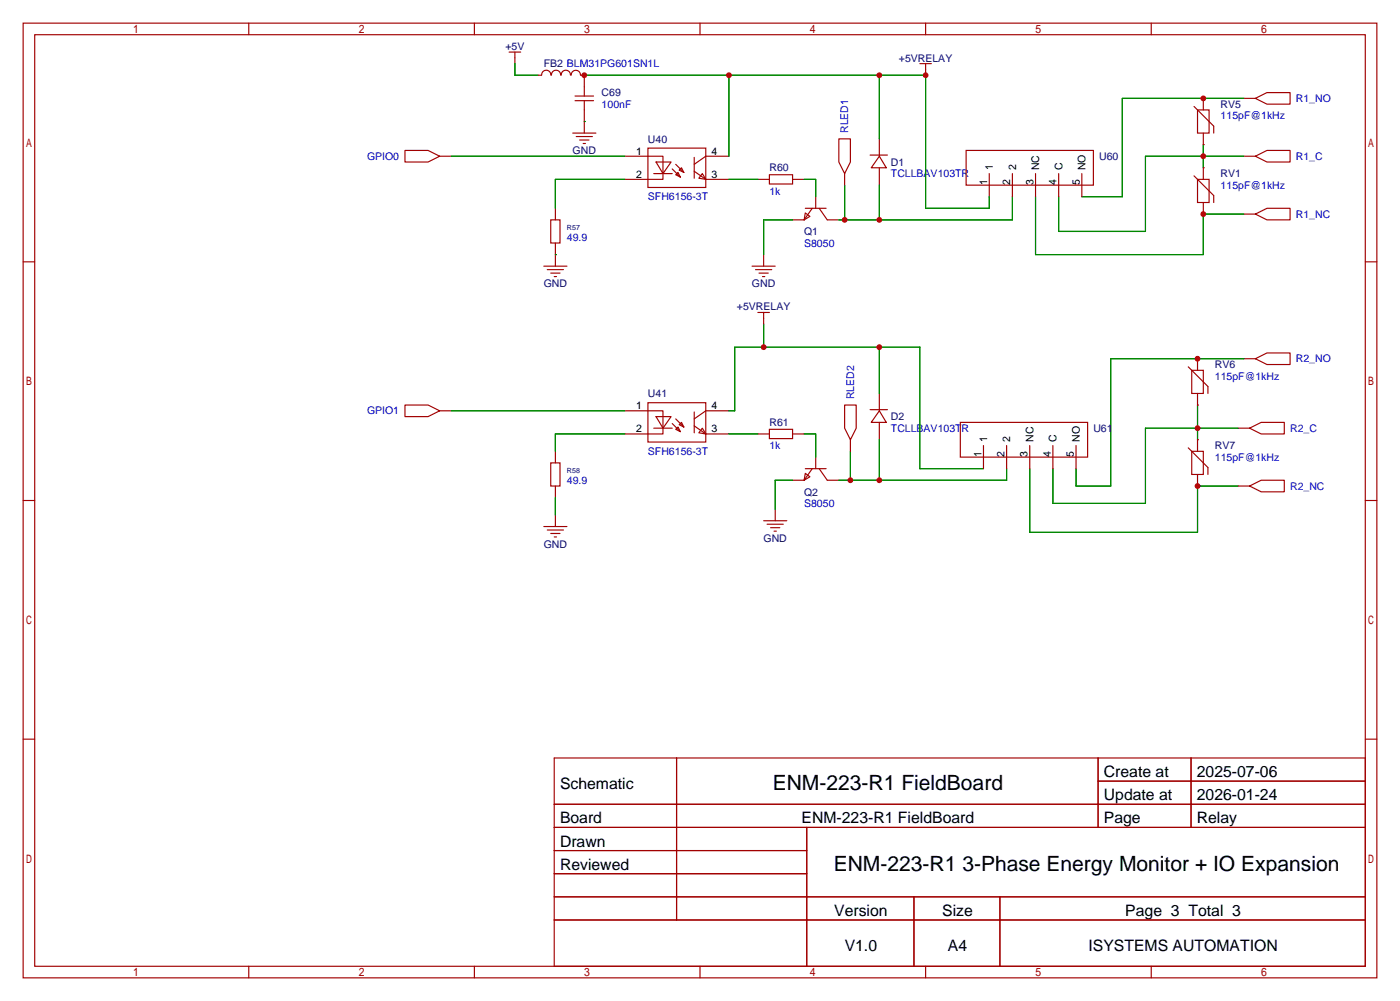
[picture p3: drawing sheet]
<svg xmlns="http://www.w3.org/2000/svg" width="307mm" height="220mm" viewBox="0 0 307 220" stroke-linecap="round" stroke-linejoin="round" font-family="sans-serif">
<g fill="none" stroke="#a10000" stroke-width=".25">
<path d="M5.1 5.1h297.2v209.5h-297.2zM7.6 7.6h292.1v204.5h-292.1zM54.6 5.1v2.5M104.1 5.1v2.5M111.8 11.4h2.5M113 11.4v2.6M118.1 16.5h.8M118.9 16.5a1.01 1.01 0 0 1 1-1.1 1.01 1.01 0 0 1 1 1.1M121.1 16.5a1.01 1.01 0 0 1 1-1.1 1.01 1.01 0 0 1 1 1.1M123.2 16.5a1.01 1.01 0 0 1 1-1.1 1.01 1.01 0 0 1 1 1.1M125.4 16.5a1.01 1.01 0 0 1 1-1.1 1.01 1.01 0 0 1 1 1.1M127.5 16.5h.8v4.6"/>
<path d="M153.7 5.1v2.5M201.9 14h2.6M203.2 5.1v2.5M203.2 14v2.5M252.7 5.1v2.5M88.9 33h5.1l2.5 1.3-2.5 1.3h-5.1zM96.5 34.3h2.6M125.7 29.2h5.1M126.2 22.1h4.1M126.2 21.1h4.1M126.5 30h3.5M127.3 30.7h2"/>
<path d="M128 31.5h.5M128.3 22.1v7.1M137.2 34.3h8.3v5.1h-8.3M142.2 32.5h12.7v8.6h-12.7zM143.5 38.1h4.1M144 35.6h3.3l-1.8 2.5zM147.6 37.1l1.8 1.8M148.3 38.4l.5-.6 .6 1.1zM148.3 36.1l1.8 1.7M149.6 36.8l.5 1-1-.5zM152.4 37.6l2.5 1.8M152.4 34.5v4.6"/>
<path d="M154.2 38.1l.7 1.3-1.5-.3zM154.9 39.4h5.1M160 34.3h-5.1l-2.5 1.8M166.4 39.4h2.5M168.9 38.4h5.1v2h-5.1zM174 39.4h2.5M184.1 30.5h2.6v5.1l-1.3 2.5-1.3-2.5zM185.4 38.1v2.5M191 34h3.8M193 34.3l1.6 2.5h-3.3zM193 30.5v3.8M193 36.8v3.8"/>
<path d="M212.1 33h27.9v7.6h-27.9zM217.2 38.1v5.1M222.2 38.1v5.1M227.3 38.1v5.1M232.4 38.1v5.1M237.5 38.1v5.1M262.1 23.4l4.3 4.3v1.5M262.1 38.6l4.3 4.3v1.5M262.9 24.1h2.5v5.1h-2.5zM262.9 39.4h2.5v5h-2.5zM264.2 31.8h.1M264.2 21.6h.1"/>
<path d="M264.2 36.8h.1M264.2 21.6v2.5M264.2 29.2v2.6M264.2 36.8v2.6M273 34.3h2.6M273 21.6h2.6M275.6 21.6l2.5-1.3h5.1v2.6h-5.1zM275.6 34.3l2.5-1.3h5.1v2.6h-5.1zM5.1 57.5h2.5M119.4 58.4h5.1M120.1 59.2h3.6M120.9 48.3h2v5h-2z"/>
<path d="M120.9 59.9h2M121.9 45.7v2.6M121.9 53.3v5.1M165.1 58.4h5.1M165.9 59.2h3.5M166.6 59.9h2.1M167.6 55.9v2.5M174 48.3h2.5M176.8 46.7l1 .8-1.3 .8zM176.8 45.7h4.6M178.3 45.7l-1.8 2.6M179.1 43.2v2.5"/>
<path d="M179.8 45.7l1.8 2.6h2.5M264.2 47h.1M264.2 44.4v2.6M273 47h2.6M275.6 47l2.5-1.3h5.1v2.6h-5.1zM299.7 57.5h2.6M121.7 60.7h.5M166.4 68.6h2.5M167.4 60.7h.5M167.6 68.6v2.5M262.9 78.7h.1M262.9 78.7v2.6"/>
<path d="M273 78.7h2.6M275.6 78.7l2.5-1.2h5.1v2.5h-5.1zM88.9 88.9h5.1l2.5 1.3-2.5 1.2h-5.1zM96.5 90.2h2.6M121.9 99.1v2.5M137.2 90.2h8.3v5h-8.3M142.2 88.4h12.7v8.6h-12.7zM143.5 94h4.1M144 91.4h3.3l-1.8 2.6zM147.6 93l1.8 1.7M148.3 94.2l.5-.5 .6 1zM148.3 91.9l1.8 1.8"/>
<path d="M149.6 92.7l.5 1-1-.5zM152.4 90.4v4.6M152.4 93.5l2.5 1.7M154.2 94l.7 1.2-1.5-.2zM154.9 95.2h5.1M160 90.2h-5.1l-2.5 1.7M166.4 95.2h2.5M168.9 94.2h5.1v2.1h-5.1zM174 95.2h2.5M185.4 88.9h2.6v5.1l-1.3 2.5-1.3-2.5zM186.7 96.5v2.6M191 89.9h3.8"/>
<path d="M193 90.2l1.6 2.5h-3.3zM193 86.4v3.8M193 92.7v3.8M210.8 92.7h28v7.6h-28zM215.9 97.8v5.1M221 97.8v5.1M226.1 97.8v5.1M231.1 97.8v5.1M236.2 97.8v5.1M260.9 80.5l4.3 4.3v1.6M260.9 98.3l4.3 4.3v1.5M261.6 81.3h2.6v5.1h-2.6z"/>
<path d="M261.6 99.1h2.6v5h-2.6zM262.9 88.9h.1M262.9 96.5h.1M262.9 86.4v2.5M262.9 96.5v2.6M271.8 94h2.5M274.3 94l2.6-1.3h5v2.5h-5zM5.1 109.9h2.5M119.4 115.6h5.1M120.1 116.3h3.6M120.9 101.6h2v5.1h-2zM120.9 117.1h2"/>
<path d="M121.7 117.9h.5M121.9 106.7v2.5M121.9 113v2.6M167.6 114.3h5.1M168.4 115.1h3.6M169.2 115.8h2M169.9 116.6h.5M170.2 111.8v2.5M174 105.4h2.5M176.8 103.9l1 .7-1.3 .8zM176.8 102.9h4.6M178.3 102.9l-1.8 2.5"/>
<path d="M179.1 100.3v2.6M179.8 102.9l1.8 2.5h2.5M262.9 106.7h.1M262.9 104.1v2.6M271.8 106.7h2.5M274.3 106.7l2.6-1.3h5v2.5h-5zM299.7 109.9h2.6M5.1 162.2h2.5M121.7 166.4h178v45.7h-178zM121.7 176.5h178M148.5 166.4v35.5M241.1 166.4v15.2"/>
<path d="M241.1 171.4h58.6M261.5 166.4v15.2M299.7 162.2h2.6M121.7 181.6h178M121.7 186.7h55.4M121.7 196.8h178M121.7 191.8h55.4M177.1 181.6v30.5M200.6 196.8v15.3M219.5 196.8v15.3M54.6 212.1v2.5M104.1 212.1v2.5"/>
<path d="M121.7 201.9h178M153.7 212.1v2.5M203.2 212.1v2.5M252.7 212.1v2.5"/>
</g>
<g fill="none" stroke="#008700" stroke-width=".25">
<path d="M113 14v2.5h5.1M128.3 16.5h74.9v29.2h14v-2.5M160 16.5v17.8M193 16.5v14M99.1 34.3h38.1M128.3 26.7h.1M137.2 39.4h-15.3v6.3M160 39.4h6.4M176.5 39.4h2.6v3.8M264.2 31.8v5M273 21.6h-26.6v21.6h-8.9M273 34.3h-21.5v16.5h-19.1v-7.6"/>
<path d="M121.9 55.9h.1M174 48.3h-6.4v7.6M185.4 40.6v7.7M193 40.6v7.7M222.2 43.2v5.1h-38.1M227.3 43.2v12.7h36.9v-8.9h8.8M167.6 71.1v5.1M193 76.2v10.2M273 78.7h-29.2v28h-7.6v-3.8M99.1 90.2h38.1M137.2 95.2h-15.3v3.9M160 90.2h1.3v-14h40.6v26.7h14"/>
<path d="M160 95.2h6.4M176.5 95.2h2.6v5.1M186.7 99.1v6.3M193 96.5v8.9M262.9 88.9v7.6M271.8 94h-20.3v16.5h-20.4v-7.6M121.9 109.2v3.8M174 105.4h-3.8v6.4M221 102.9v2.5h-36.9M226.1 102.9v13.9h36.8v-10.1h8.9"/>
</g>
<g fill="#c00">
<circle cx="264.2" cy="21.6" r=".63"/>
<circle cx="264.2" cy="34.3" r=".63"/>
<circle cx="264.2" cy="47" r=".63"/>
<circle cx="262.9" cy="78.7" r=".63"/>
<circle cx="262.9" cy="94" r=".63"/>
<circle cx="262.9" cy="106.7" r=".63"/>
<circle cx="193" cy="48.3" r=".63"/>
<circle cx="185.4" cy="48.3" r=".63"/>
<circle cx="167.6" cy="76.2" r=".63"/>
<circle cx="193" cy="76.2" r=".63"/>
<circle cx="193" cy="105.4" r=".63"/>
<circle cx="186.7" cy="105.4" r=".63"/>
<circle cx="160" cy="16.5" r=".63"/>
<circle cx="193" cy="16.5" r=".63"/>
<circle cx="203.2" cy="16.5" r=".63"/>
<circle cx="128.3" cy="16.5" r=".63"/>
</g>
<g font-size="4.6">
<text x="169.6" y="173.5">ENM-223-R1 FieldBoard</text>
<text x="183" y="191.3">ENM-223-R1 3-Phase Energy Monitor + IO Expansion</text>
</g>
<g font-size="3.5">
<text x="122.9" y="173.1">Schematic</text>
<text x="242.3" y="170.6">Create at</text>
<text x="262.7" y="170.6">2025-07-06</text>
<text x="242.3" y="175.7">Update at</text>
<text x="262.7" y="175.7">2026-01-24</text>
<text x="122.9" y="180.7">Board</text>
<text x="122.9" y="185.8">Drawn</text>
<text x="176" y="180.7">ENM-223-R1 FieldBoard</text>
<text x="242.3" y="180.7">Page</text>
<text x="262.7" y="180.7">Relay</text>
<text x="122.9" y="190.9">Reviewed</text>
<text x="183.1" y="201.1">Version</text>
<text x="206.8" y="201.1">Size</text>
<text x="247" y="201.1">Page 3 Total 3</text>
<text x="185.4" y="208.7">V1.0</text>
<text x="208.1" y="208.7">A4</text>
<text x="239" y="208.7">ISYSTEMS AUTOMATION</text>
</g>
<g font-size="2.3" fill="#000080">
<text x="110.9" y="11">+5V</text>
<text x="119.4" y="14.8">FB2 BLM31PG601SN1L</text>
<text x="197.3" y="13.5">+5VRELAY</text>
<text x="132.1" y="21.1">C69</text>
<text x="268" y="23.7">RV5</text>
<text x="125.7" y="33.8">GND</text>
<text x="142.2" y="31.3">U40</text>
<text x="241.3" y="35.1">U60</text>
<text x="168.9" y="37.6">R60</text>
<text x="195.6" y="36.4">D1</text>
<text x="268" y="38.9">RV1</text>
<text x="176.5" y="51.6">Q1</text>
<text x="119.4" y="63">GND</text>
<text x="165.1" y="63">GND</text>
<text x="161.8" y="68.1">+5VRELAY</text>
<text x="266.7" y="80.8">RV6</text>
<text x="142.2" y="87.2">U41</text>
<text x="168.9" y="93.5">R61</text>
<text x="195.6" y="92.2">D2</text>
<text x="240" y="94.8">U61</text>
<text x="266.7" y="98.6">RV7</text>
<text x="176.5" y="108.8">Q2</text>
<text x="167.6" y="118.9">GND</text>
<text x="119.4" y="120.2">GND</text>
</g>
<g font-size="2.3" fill="#00f">
<text x="132.1" y="23.7">100nF</text>
<text x="284.5" y="22.4">R1_NO</text>
<text x="186.2" y="29.2" transform="rotate(-90 186.2 29.2)">RLED1</text>
<text x="268" y="26.2">115pF@1kHz</text>
<text x="80.6" y="35.1">GPIO0</text>
<text x="284.5" y="35.1">R1_C</text>
<text x="195.6" y="38.9">TCLLBAV103TR</text>
<text x="268" y="41.4">115pF@1kHz</text>
<text x="142.2" y="44">SFH6156-3T</text>
<text x="168.9" y="42.7">1k</text>
<text x="284.5" y="47.8">R1_NC</text>
<text x="124.5" y="52.9">49.9</text>
<text x="176.5" y="54.1">S8050</text>
<text x="266.7" y="83.4">115pF@1kHz</text>
<text x="284.5" y="79.5">R2_NO</text>
<text x="187.5" y="87.6" transform="rotate(-90 187.5 87.6)">RLED2</text>
<text x="80.6" y="91">GPIO1</text>
<text x="195.6" y="94.8">TCLLBAV103TR</text>
<text x="283.2" y="94.8">R2_C</text>
<text x="142.2" y="99.9">SFH6156-3T</text>
<text x="168.9" y="98.6">1k</text>
<text x="266.7" y="101.1">115pF@1kHz</text>
<text x="124.5" y="106.2">49.9</text>
<text x="283.2" y="107.5">R2_NC</text>
<text x="176.5" y="111.3">S8050</text>
</g>
<g font-size="2.3">
<text x="139.7" y="34">1</text>
<text x="156.2" y="34">4</text>
<text x="139.7" y="39">2</text>
<text x="156.2" y="39">3</text>
<text x="216.7" y="40.7" transform="rotate(-90 216.7 40.7)">1</text>
<text x="218" y="37.3" transform="rotate(-90 218 37.3)">1</text>
<text x="221.8" y="40.7" transform="rotate(-90 221.8 40.7)">2</text>
<text x="223.1" y="37.3" transform="rotate(-90 223.1 37.3)">2</text>
<text x="226.9" y="40.7" transform="rotate(-90 226.9 40.7)">3</text>
<text x="228.1" y="37.3" transform="rotate(-90 228.1 37.3)">NC</text>
<text x="231.9" y="40.7" transform="rotate(-90 231.9 40.7)">4</text>
<text x="233.2" y="37.3" transform="rotate(-90 233.2 37.3)">C</text>
<text x="237" y="40.7" transform="rotate(-90 237 40.7)">5</text>
<text x="238.3" y="37.3" transform="rotate(-90 238.3 37.3)">NO</text>
<text x="139.7" y="89.8">1</text>
<text x="156.2" y="89.8">4</text>
<text x="139.7" y="94.9">2</text>
<text x="156.2" y="94.9">3</text>
<text x="215.4" y="100.3" transform="rotate(-90 215.4 100.3)">1</text>
<text x="216.7" y="97" transform="rotate(-90 216.7 97)">1</text>
<text x="220.5" y="100.3" transform="rotate(-90 220.5 100.3)">2</text>
<text x="221.8" y="97" transform="rotate(-90 221.8 97)">2</text>
<text x="225.6" y="100.3" transform="rotate(-90 225.6 100.3)">3</text>
<text x="226.9" y="97" transform="rotate(-90 226.9 97)">NC</text>
<text x="230.7" y="100.3" transform="rotate(-90 230.7 100.3)">4</text>
<text x="231.9" y="97" transform="rotate(-90 231.9 97)">C</text>
<text x="235.8" y="100.3" transform="rotate(-90 235.8 100.3)">5</text>
<text x="237" y="97" transform="rotate(-90 237 97)">NO</text>
</g>
<g font-size="1.6" fill="#000080">
<text x="124.5" y="50.5">R57</text>
<text x="124.5" y="103.8">R58</text>
</g>
</svg>
